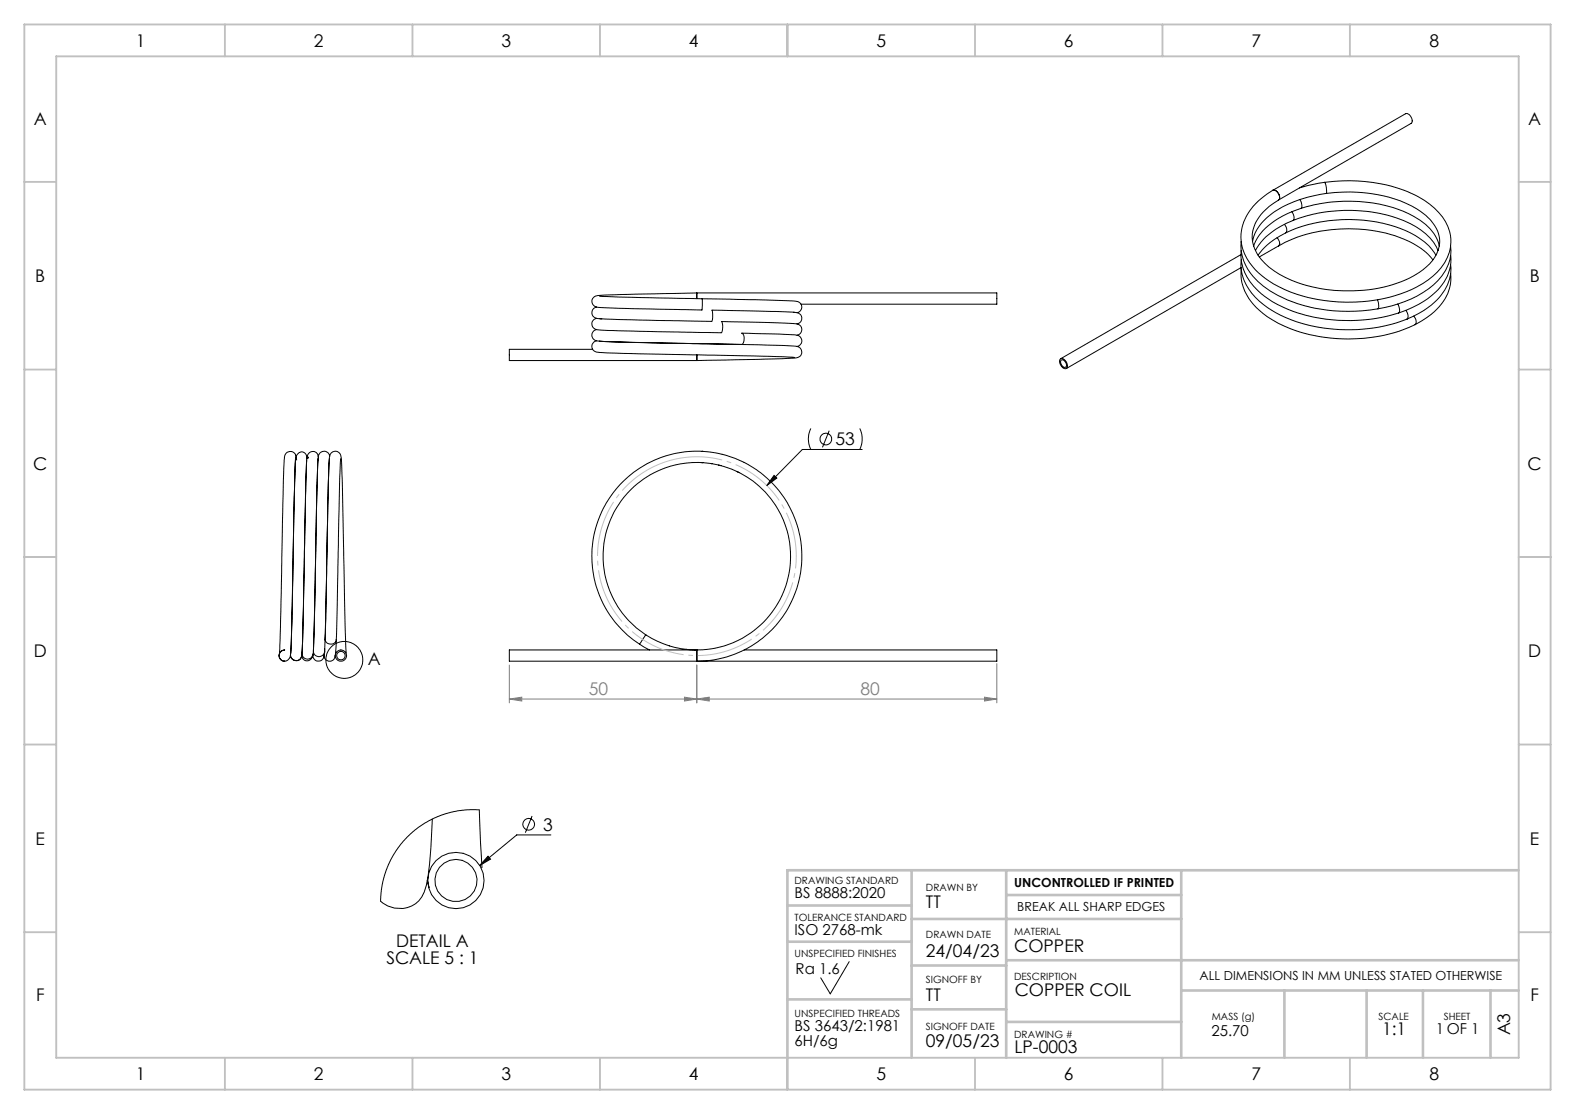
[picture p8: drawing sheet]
<svg xmlns="http://www.w3.org/2000/svg" width="841mm" height="595mm" viewBox="0 0 841 595" stroke-linecap="round" stroke-linejoin="round" font-family="sans-serif">
<g fill="none" stroke="#c0c0c0" stroke-width="1">
<path d="M13 13h815v569h-815zM120 13v17M220 13v17M320 13v17M420 13v17M521 13v17M621 13v17M721 13v17M30 30h781v535h-781zM13 97h17M811 97h17M13 197h17"/>
<path d="M811 197h17M13 297h17M811 297h17M13 397h17M811 397h17M13 498h17M811 498h17M120 565v17M220 565v17M320 565v17M420 565v17M521 565v17"/>
<path d="M621 565v17M721 565v17"/>
</g>
<g fill="none" stroke="#c0c0c0" stroke-width="1.4">
<path d="M487 465v100M537 465v100M537 478h94M631 465v100M811 465h-391v100M420 483h67M487 491h144M420 503h67M487 515h50M537 513h274M420 534h67M487 539h50"/>
<path d="M631 529h180M686 529v36M730 529v36M760 529v36M796 529v36M537 546h94"/>
</g>
<g fill="none" stroke="#000" stroke-width=".53">
<path d="M707 97a77 77 0 0 1 56 12 24 24 0 0 1 11 25 38 38 0 0 1-26 23 86 86 0 0 1-70-7 27 27 0 0 1-15-29 33 33 0 0 1 17-19M707 97l-13 3M707 97l1 3v3M680 102a4 4 0 0 1 3 3M680 102l70-41a3 3 0 0 1 3 5l-70 41v-2M680 102a3 3 0 0 1 3 3M686 120l1 2v2M690 113l1 2v3M691 118a34 34 0 0 0-21 16M691 118a81 81 0 0 1 65 3 27 27 0 0 1 12 13M694 107a4 4 0 0 1 1 4M695 111a37 37 0 0 0-25 20h-1"/>
<path d="M695 111a82 82 0 0 1 60 4 24 24 0 0 1 13 16M708 103a74 74 0 0 1 52 11 17 17 0 0 1 3 27 64 64 0 0 1-46 14 66 66 0 0 1-42-15 18 18 0 0 1 1-28l7-5M708 103a55 55 0 0 0-35 17l-3 4-1 5M663 136l-97 55M663 129a28 28 0 0 0 15 26 83 83 0 0 0 58 10M663 134a30 30 0 0 0 16 27 87 87 0 0 0 68 6M663 139a27 27 0 0 0 14 25 86 86 0 0 0 74 6M672 136a52 52 0 0 1 35-18 75 75 0 0 1 51 9l5 4 4 5M682 127l1 3M683 130v1a80 80 0 0 1 73 0l5 4 4 4M683 130v1l-11 6M775 131a24 24 0 0 1-12 23 65 65 0 0 1-27 11"/>
<path d="M775 136a26 26 0 0 1-15 25l-6 3-7 3M320 158l55 1M372 156l-49 2a6 6 0 0 0-7 2 4 4 0 0 0 6 4l53 2v-7M372 156v3M372 156h160v6h-104M375 159l46 2a7 7 0 0 1 6 1 3 3 0 0 1-1 5M663 144a29 29 0 0 0 16 27 86 86 0 0 0 77 2M663 143l-94 54M775 141a25 25 0 0 1-13 23l-11 6M775 146a27 27 0 0 1-16 25l-3 2M319 164a3 3 0 0 0-3 4 3 3 0 0 0 4 2l60 2 1-2-1-4 44 1a3 3 0 0 1 4 2 3 3 0 0 1-2 4M319 176a3 3 0 0 0-3 4 3 3 0 0 0 4 2l76 2a4 4 0 0 0 0-6l27 1a3 3 0 0 1 5 1 3 3 0 0 1-2 5"/>
<path d="M319 170a3 3 0 0 0-3 4 3 3 0 0 0 4 2l65 2M320 170h1M385 178l1-3-1-3h14a144 144 0 0 1 28 1 3 3 0 0 1 1 4 3 3 0 0 1-2 2M424 167h.1M736 160v4v1M746 162a4 4 0 0 1 1 5M751 166l1 2-1 2M755 169a3 3 0 0 1 1 4M319 182a3 3 0 0 0-3 4 3 3 0 0 0 4 2l104 3M320 182l102 3a4 4 0 0 1 6 4 4 4 0 0 1-5 2l-51 1v-3v3h-100v-6h44M566 192a3 3 0 0 1 3 1 3 3 0 0 1 1 3 1.9 1.9 0 0 1-2 1 1.9 1.9 0 0 1-2-2v-1zM566 192a2.1 2.1 0 0 1 3 1 2.1 2.1 0 0 1-1 3 3 3 0 0 1-2-4z"/>
<path d="M433 229a12 12 0 0 0 0 11M443 230l-4 9M459 229a13 13 0 0 1 0 11M460 240h-32l-19 19M158 246v-1l-3 104M158 244v2M158 244a3 3 0 0 0-3-3 3 3 0 0 0-3 4l-3 103M164 246l-3 104M164 246h.1M164 244l-3 102a4 4 0 0 0 1 4 4 4 0 0 0 3 2l2-1v-2M164 245a3 3 0 0 0-3-4 3 3 0 0 0-3 4l-3 104a3 3 0 0 1-2 4 3 3 0 0 1-3-2 3 3 0 0 1 1-4h1M164 244h.1"/>
<path d="M165 244h.1M165 244v1M170 245l-3 104M170 244a3 3 0 0 0-4-3 3 3 0 0 0-2 4M176 245l-3 103M176 244a3 3 0 0 0-4-3 3 3 0 0 0-2 4l-3 101a3 3 0 0 0 2 4 3 3 0 0 0 4-1v-1M182 245l-2 96M374 247h1M375 241h.1M380 247v1M384 248l1 1M386 243h.1"/>
<path d="M394 252h1M397 247h.1M413 254l2 1-6 4zM345 339h.1M345 339a50 50 0 0 1-4-82 50 50 0 0 1 78 24 50 50 0 0 1-47 66M345 339a49 49 0 0 0 28 8M345 339l-4 5M155 350l1 2a2.9 2.9 0 0 0 5-2M155 350a3 3 0 0 0 3 3 3 3 0 0 0 3-3M167 350a2.9 2.9 0 0 1-3 3 2.9 2.9 0 0 1-3-3M173 348v2M173 346v3"/>
<path d="M179 350v1M180 341a3 3 0 0 1-3 3 3 3 0 0 1-3-3l1-54a409 409 0 0 1 1-44 3 3 0 0 1 4-2 3 3 0 0 1 2 4l3 104M180 341a16 16 0 0 1-2 11 3 3 0 0 1-5-2 3 3 0 0 1-3 3 3 3 0 0 1-3-4M341 344a56 56 0 0 1-3-91 56 56 0 0 1 87 26 56 56 0 0 1-53 74M341 344l6 3M357 345h.1M366 347h1M372 347h-100v6h260v-6h-135M372 347v6M231 437v5a142 142 0 0 1-4 34 14 14 0 0 1-24 5l1-9 2-8 4-7 4-6 4-5 6-4 7-5 7-3 9-1 9-1 1 31M284 436l-3 9M261 457l1 2-6 3z"/>
<path d="M294 446h-18l-20 16M228 470l1 4"/>
<circle cx="441" cy="234" r="3"/>
<circle cx="182" cy="350" r="3"/>
<circle cx="182" cy="350" r="2.3"/>
<circle cx="184" cy="352" r="10"/>
<circle cx="282" cy="440" r="3"/>
<circle cx="243" cy="470" r="11"/>
<circle cx="243" cy="470" r="15"/>
</g>
<path d="M357 246a53 53 0 0 0-22 89 53 53 0 0 0 88-24 53 53 0 0 0-64-66l-2 1" fill="none" stroke="#c0c0c0" stroke-width=".53" stroke-dasharray="30.5 2.5 2.5 2.5" stroke-dashoffset="1.1" stroke-linecap="butt"/>
<path d="M272 355v20M372 355v20M532 354v21M272 373l7-1v2zM272 373h260M365 372l7 1-7 1zM372 373l7-1v2zM526 372l6 1-6 1z" fill="none" stroke="#808080" stroke-width=".53"/>
<path d="M413 254l2 1-6 4zM261 457l1 2-6 3z" fill="#000"/>
<g fill="#808080">
<path d="M372 373l7-1v2zM526 372l6 1-6 1z"/>
<path d="M272 373l7-1v2zM365 372l7 1-7 1z"/>
</g>
<path d="M453 513l-10 18-5-9" fill="none" stroke="#000" stroke-width=".53"/>
<g font-size="9.3">
<text x="73" y="25">1</text>
<text x="168" y="25">2</text>
<text x="268" y="25">3</text>
<text x="368" y="25">4</text>
<text x="468" y="25">5</text>
<text x="568" y="25">6</text>
<text x="668" y="25">7</text>
<text x="763" y="25">8</text>
<text x="18" y="67">A</text>
<text x="816" y="67">A</text>
<text x="19" y="151">B</text>
<text x="817" y="151">B</text>
<text x="446" y="238">53</text>
<text x="18" y="251">C</text>
<text x="816" y="251">C</text>
<text x="18" y="351">D</text>
<text x="816" y="351">D</text>
<text x="196" y="355">A</text>
<text x="290" y="444">3</text>
<text x="19" y="451">E</text>
<text x="817" y="451">E</text>
<text x="494" y="485">TT</text>
<text x="211" y="506">DETAIL A</text>
<text x="542" y="508">COPPER</text>
<text x="206" y="515">SCALE 5 : 1</text>
<text x="494" y="511">24/04/23</text>
<text x="542" y="532">COPPER COIL</text>
<text x="19" y="534">F</text>
<text x="494" y="534">TT</text>
<text x="817" y="534">F</text>
<text x="738" y="552">1:1</text>
<text x="806" y="553" transform="rotate(-90 806 553)">A3</text>
<text x="494" y="559">09/05/23</text>
<text x="542" y="562">LP-0003</text>
<text x="73" y="577">1</text>
<text x="168" y="577">2</text>
<text x="268" y="577">3</text>
<text x="368" y="577">4</text>
<text x="468" y="577">5</text>
<text x="568" y="577">6</text>
<text x="668" y="577">7</text>
<text x="763" y="577">8</text>
</g>
<g font-size="9.3" fill="#808080">
<text x="314" y="371">50</text>
<text x="459" y="371">80</text>
</g>
<g font-size="8">
<text x="424" y="479">BS 8888:2020</text>
<text x="424" y="499">ISO 2768-mk</text>
<text x="425" y="520">Ra 1.6</text>
<text x="424" y="550">BS 3643/2:1981</text>
<text x="767" y="552">1 OF 1</text>
<text x="647" y="553">25.70</text>
<text x="424" y="558">6H/6g</text>
</g>
<g font-size="6.7">
<text x="542" y="474">UNCONTROLLED IF PRINTED</text>
<text x="543" y="486">BREAK ALL SHARP EDGES</text>
<text x="640" y="523">ALL DIMENSIONS IN MM UNLESS STATED OTHERWISE</text>
</g>
<g font-size="5.3">
<text x="424" y="472">DRAWING STANDARD</text>
<text x="494" y="476">DRAWN BY</text>
<text x="424" y="492">TOLERANCE STANDARD</text>
<text x="494" y="501">DRAWN DATE</text>
<text x="542" y="499">MATERIAL</text>
<text x="424" y="511">UNSPECIFIED FINISHES</text>
<text x="494" y="525">SIGNOFF BY</text>
<text x="542" y="523">DESCRIPTION</text>
<text x="424" y="543">UNSPECIFIED THREADS</text>
<text x="647" y="545">MASS (g)</text>
<text x="736" y="545">SCALE</text>
<text x="771" y="545">SHEET</text>
<text x="494" y="550">SIGNOFF DATE</text>
<text x="542" y="554">DRAWING #</text>
</g>
</svg>
